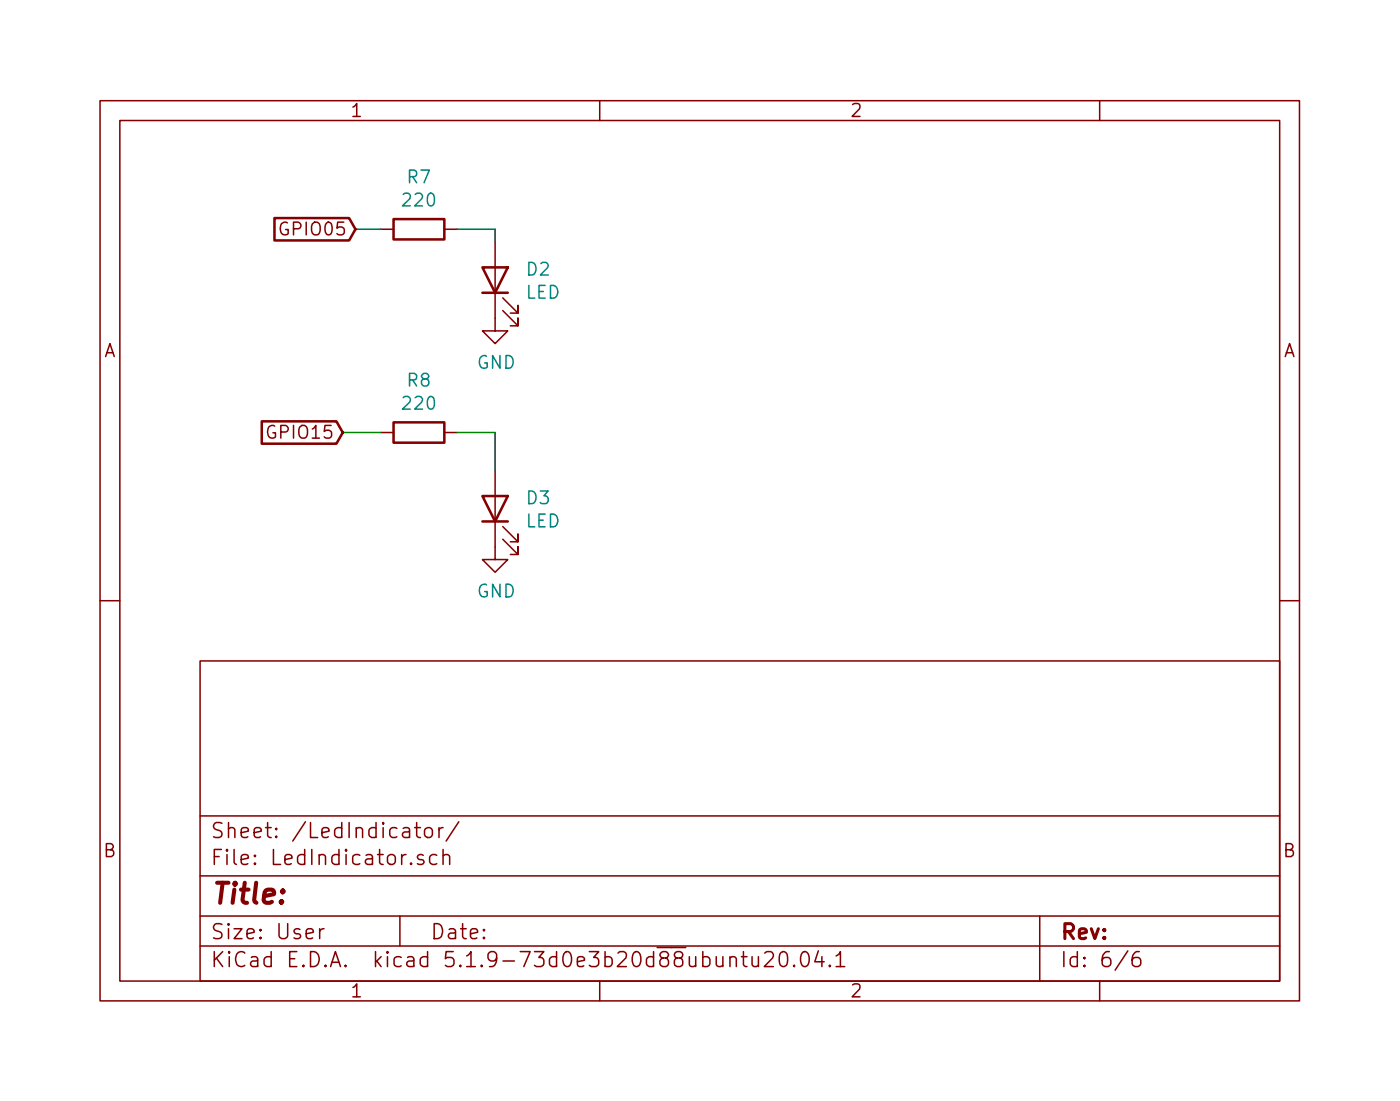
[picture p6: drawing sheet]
<svg xmlns="http://www.w3.org/2000/svg" width="140mm" height="110mm" viewBox="0 0 140 110" stroke-linecap="round" stroke-linejoin="round" font-family="sans-serif">
<g fill="none" stroke="#840000" stroke-width=".15">
<path d="M10 10.1h120v90h-120zM12 12h116v86.1h-116zM60 10.1v1.9M110 10.1v1.9M38.1 22.9h1.3M44.4 22.9h1.3M49.5 24.2v8.9h1.3l-1.3 1.2-1.2-1.2h1.2M50.3 31l1.5 1.6v-.8v.8h-.7M50.3 29.8l1.5 1.5v-.8v.8h-.7M38.1 43.2h1.3M44.4 43.2h1.3M49.5 47v8.9h1.3l-1.3 1.3-1.2-1.3h1.2"/>
<path d="M50.3 53.9l1.5 1.5v-.7v.7h-.7M50.3 52.6l1.5 1.6v-.8v.8h-.7M10 60.1h2M20 66.1h108v32h-108zM128 60.1h2M20 94.6h108M20 91.6h108M20 87.6h108M20 81.6h108M32 92.8v1M32.4 92.8l-.3 .1-.1 .2M40 91.6v3"/>
<path d="M41.5 82.7h.6M41.7 82.2v1.3l.1 .2h.3M42.3 85.5a.37 .37 0 0 0-.5 .1v.1a.54 .54 0 0 0 .5 .3l.1 .1-.1 .2-.1 .1-.4-.1M42.5 82.9a.41 .41 0 0 1 .8 .1v.4a.41 .41 0 0 1-.4 .3 .41 .41 0 0 1-.4-.3zM43.7 85.5a.48 .48 0 0 0-.6 .1l-.1 .1 .1 .6a.48 .48 0 0 0 .6 0M43.9 82.7v1M44.3 85.6a.41 .41 0 0 1 .7 0v.8M44.3 82.7a.36 .36 0 0 0-.4 .3M44.3 84.9v1.5M45.9 82.2l-1.3 1.9M60 98.1v2M73 95.8a.38 .38 0 0 1 .7 0v.8"/>
<path d="M73 95.6v1M74.2 95.6h.5M74.4 95.1v1.3v.2h.3M75.2 95.6v.8l.1 .2a.4 .4 0 0 0 .6-.1M75.9 95.6v1M76.5 95.3l.2-.2 .5 .1a.4 .4 0 0 1 .1 .6l-.8 .8h.9M78.2 95.2a.37 .37 0 0 1 .5 .2 1.26 1.26 0 0 1-.1 1.2 .37 .37 0 0 1-.6-.2 1.3 1.3 0 0 1 .2-1.2zM79.5 96.5v.1h-.1l.1-.1v.1M80.3 95.2a.36 .36 0 0 1 .6 .2 .88 .88 0 0 1-.3 1.2 .37 .37 0 0 1-.4-.2 1.2 1.2 0 0 1 .1-1.2zM81.9 95.1l-.4 1h.9M82.2 95.6v1M83 96.5l.1 .1h-.1h-.1l.1-.1v.1"/>
<path d="M83.6 95.6l.3-.2 .2-.3v1.5M83.6 96.6h.9M104 91.6v6.5M110 98.1v2M112.8 95.1l-1.2 1.9M114 95.1a.62 .62 0 0 0-.7 .7v.6a.48 .48 0 0 0 .7 .1l.1-.1-.1-.6a.48 .48 0 0 0-.7 .2"/>
</g>
<path d="M27.5 21.8h7.4l.7 1.1-.7 1.1h-7.4zM39.4 21.9h5v2h-5zM48.3 26.7h2.5l-1.3 2.6zM48.3 29.3h2.5M26.2 42.1h7.5l.6 1.1-.6 1.2h-7.5zM39.4 42.2h5v2.1h-5zM48.3 49.6h2.5l-1.3 2.5zM48.3 52.1h2.5" fill="none" stroke="#840000" stroke-width=".25"/>
<path d="M35.6 22.9h2.5M45.7 22.9h3.8v1.3M34.3 43.2h3.8M45.7 43.2h3.8v3.8" fill="none" stroke="#008400" stroke-width=".15"/>
<text font-size="2.8" fill="#840000" x="21" y="90.4">Title:</text>
<g font-size="2.1" fill="#840000">
<text x="21" y="83.8">Sheet: /LedIndicator/</text>
<text x="21" y="86.5">File: LedIndicator.sch</text>
<text x="21" y="93.9">Size: User</text>
<text x="43" y="93.9">Date:</text>
<text x="106" y="93.9">Rev:</text>
<text x="21" y="96.7">KiCad E.D.A. kicad 5.1.9-73d0e3b20d88ubuntu20.04.1</text>
<text x="106" y="96.7">Id: 6/6</text>
</g>
<g font-size="1.8" fill="#840000">
<text x="35" y="11.7">1</text>
<text x="85" y="11.7">2</text>
<text x="28.4" y="23.6">GPIO05</text>
<text x="10.4" y="35.7">A</text>
<text x="128.4" y="35.7">A</text>
<text x="27.1" y="43.9">GPIO15</text>
<text x="10.4" y="85.7">B</text>
<text x="128.4" y="85.7">B</text>
<text x="35" y="99.7">1</text>
<text x="85" y="99.7">2</text>
</g>
<g font-size="1.8" fill="#008484">
<text x="40.4" y="20.7">220</text>
<text x="40.8" y="18.3">R7</text>
<text x="52.6" y="29.9">LED</text>
<text x="52.7" y="27.6">D2</text>
<text x="40.4" y="41">220</text>
<text x="40.8" y="38.7">R8</text>
<text x="47.7" y="36.9">GND</text>
<text x="52.6" y="52.7">LED</text>
<text x="52.7" y="50.4">D3</text>
<text x="47.7" y="59.7">GND</text>
</g>
</svg>
